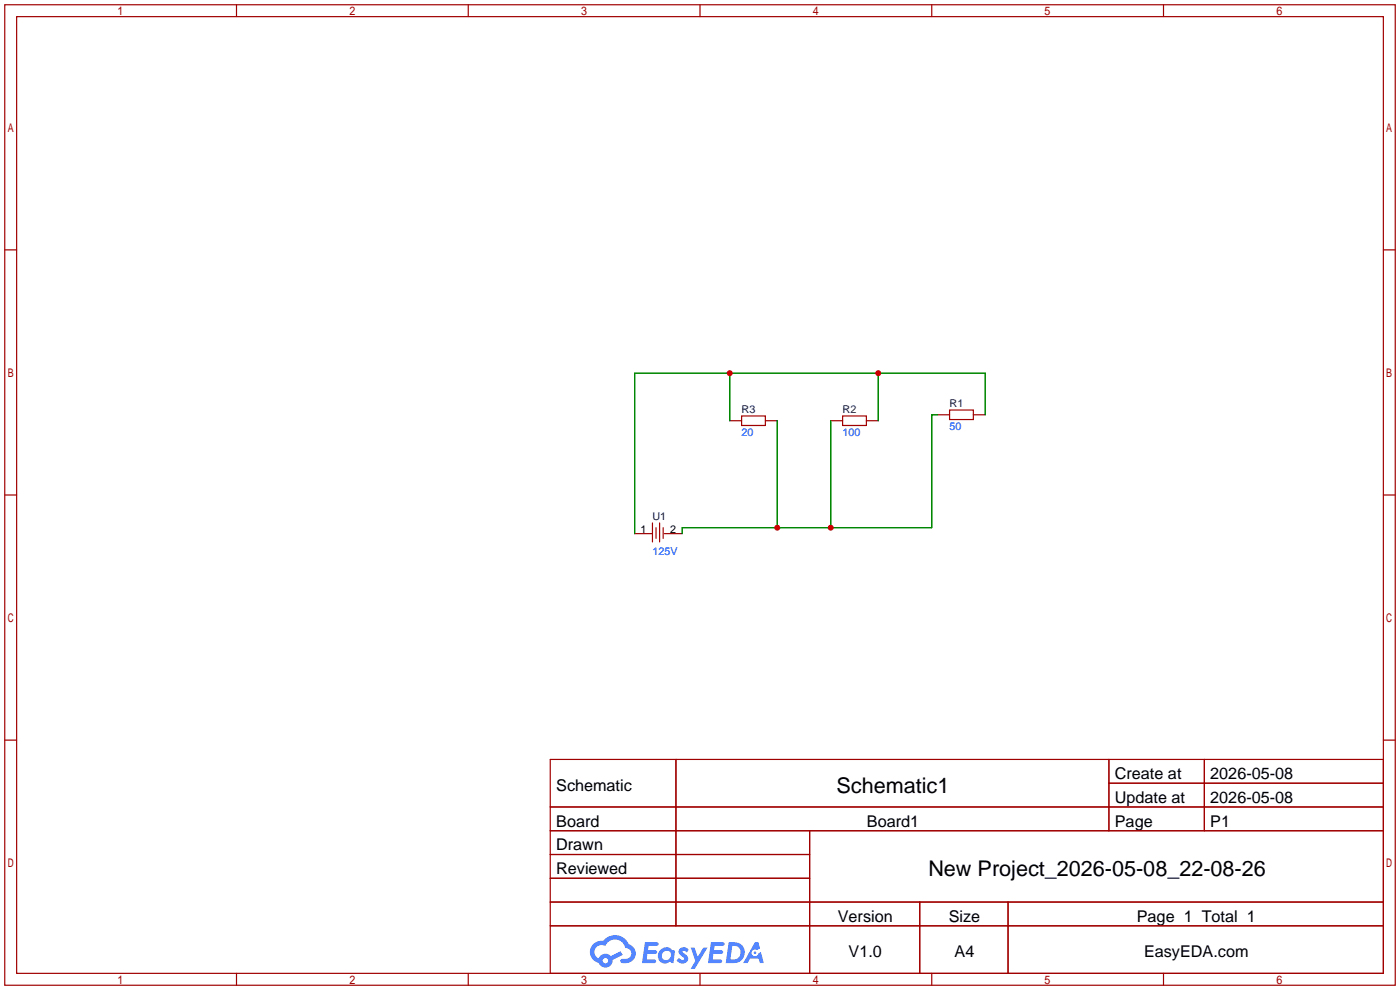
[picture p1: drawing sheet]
<svg xmlns="http://www.w3.org/2000/svg" width="299mm" height="212mm" viewBox="0 0 299 212" stroke-linecap="round" stroke-linejoin="round" font-family="sans-serif">
<g fill="none" stroke="#a10000" stroke-width=".25">
<path d="M1 1h297.2v209.6h-297.2zM3.6 3.6h292.1v204.4h-292.1zM50.5 1v2.6M100.1 1v2.6M149.6 1v2.6M199.1 1v2.6M248.7 1v2.6M1 53.4h2.6M295.7 53.4h2.5M1 105.8h2.6M295.7 105.8h2.5M1 158.2h2.6"/>
<path d="M295.7 158.2h2.5M117.6 162.3h178.1v45.7h-178.1zM117.6 172.5h178.1M117.6 177.5h178.1M144.5 162.3v35.6M173 177.5v30.5M237 162.3v15.2M237 167.4h58.7M257.4 162.3v15.2M117.6 182.6h55.4M117.6 192.8h178.1M117.6 187.7h55.4"/>
<path d="M117.6 197.9h178.1M196.6 192.8v15.2M215.4 192.8v15.2M50.5 208v2.6M100.1 208v2.6M149.6 208v2.6M199.1 208v2.6M248.7 208v2.6"/>
</g>
<g fill="#5487ff">
<path d="M145.3 202.7a1.3 1.3 0 0 1 1.9 .3l-.4 .6a.54 .54 0 0 0-.9-.2l.1 .2a1.34 1.34 0 0 1 .9 1.8 1.47 1.47 0 0 1-2.3-.1l.5-.6 .8 .5a.31 .31 0 0 0 .4-.3 .31 .31 0 0 0-.3-.4 1.12 1.12 0 0 1-.7-1.8z"/>
<path d="M147.6 202.5h.9l.6 2 1.2-2h.9l-2.7 4.6h-.9l1-1.7z"/>
<path d="M137.8 201.4h1.7a1.31 1.31 0 0 1 1.2 .2 .4 .4 0 0 1-.3 .5l-1.8 .1-.1 .9h1.6a.4 .4 0 0 1 .4 .4 .4 .4 0 0 1-.5 .4h-1.6l-.2 1.2h1.4a.46 .46 0 0 1 .5 0 .46 .46 0 0 1 .1 .5l-.4 .2h-2.6z"/>
<path d="M151.9 201.4h1.7a1.32 1.32 0 0 1 1.2 .2 .39 .39 0 0 1-.3 .5l-1.8 .1-.1 .9h1.6a.4 .4 0 0 1 .4 .4 .4 .4 0 0 1-.4 .4h-1.7l-.2 1.2h1.4a.46 .46 0 0 1 .5 0 .46 .46 0 0 1 .1 .5l-.4 .2h-2.6z"/>
<path d="M161.3 201.4h.8l.3 1.3-.6 .4a.75 .75 0 0 0-1.1 .3 .75 .75 0 0 0 .5 1 .75 .75 0 0 0 .9-.7l.5-.2 .6 2.3h-.8l-.3-.9h-1.8l-.5 .9h-1z"/>
<path d="M155.7 201.4l-.6 4.4h1.5a2.27 2.27 0 0 0 2.6-2.2 2.27 2.27 0 0 0-2.7-2.2zM156.5 202.1a1.5 1.5 0 0 1 1.8 1.6 1.5 1.5 0 0 1-1.9 1.4h-.3z"/>
<path d="M141.2 203a1.6 1.6 0 0 0-.3 2.3 1.6 1.6 0 0 0 2.3 .2l.7 .3 .3-2.4-.1-.3-.5-.1a1.58 1.58 0 0 0-2.4 0zM141.8 203.5a.98 .98 0 0 1 1.6 .4 .98 .98 0 0 1-1.1 1.3 .94 .94 0 0 1-.9-.7 .94 .94 0 0 1 .4-1z"/>
<path d="M126.8 201.8a2.37 2.37 0 0 0 1.1 4 1.54 1.54 0 0 0 1.8 1 1.54 1.54 0 0 0 1.2-1.6l2.2-1.1-.5-.8-2 1a1.57 1.57 0 0 0-2.7 .5 1.5 1.5 0 0 1-.7-2.1 1.5 1.5 0 0 1 2.2-.5 2.23 2.23 0 0 1 2.3-1.4 2.23 2.23 0 0 1 2 1.8 1.16 1.16 0 0 1 1.2 1.1 1.16 1.16 0 0 1-1.1 1.2h-.7a.47 .47 0 0 0-.5 .4 .47 .47 0 0 0 .4 .5 2.17 2.17 0 0 0 2.5-.9 2.17 2.17 0 0 0-.3-2.7l-.8-.4a3.2 3.2 0 0 0-5.5-.7l-1.1 .1zM128.8 205.3a.6 .6 0 0 1 1.2 0 .6 .6 0 0 1-1.2 0z"/>
<circle cx="161.4" cy="203.6" r=".28"/>
</g>
<g fill="none" stroke="#a10000" stroke-width=".25">
<path d="M156 89.9h2.5M158.5 88.9h5.1v2h-5.1zM163.6 89.9h2.5M177.5 89.9h2.6M180.1 88.9h5.1v2h-5.1zM185.2 89.9h2.5M200.4 88.6h2.5M202.9 87.6h5.1v2.1h-5.1zM208 88.6h2.6M135.6 114h3.8M139.4 111.8v4M140.2 112.8v2.3"/>
<path d="M141 111.8v4M141.7 112.8v2.3M142 114h3.8"/>
</g>
<path d="M156 79.8v10.1M187.7 79.8v10.1M166.1 89.9v22.9M177.5 89.9v22.9M200.4 88.6h-1.3v24.2h-53.3v1.2M210.6 88.6v-8.8h-75v34.2" fill="none" stroke="#008700" stroke-width=".25"/>
<g fill="#c00">
<circle cx="177.5" cy="112.8" r=".63"/>
<circle cx="166.1" cy="112.8" r=".63"/>
<circle cx="187.7" cy="79.8" r=".63"/>
<circle cx="156" cy="79.8" r=".63"/>
</g>
<g font-size="4.6">
<text x="178.8" y="169.4">Schematic1</text>
<text x="198.4" y="187.2">New Project_2026-05-08_22-08-26</text>
</g>
<g font-size="3.5">
<text x="238.3" y="166.5">Create at</text>
<text x="258.7" y="166.5">2026-05-08</text>
<text x="118.9" y="169.1">Schematic</text>
<text x="238.3" y="171.6">Update at</text>
<text x="258.7" y="171.6">2026-05-08</text>
<text x="118.9" y="176.7">Board</text>
<text x="185.3" y="176.7">Board1</text>
<text x="238.3" y="176.7">Page</text>
<text x="258.7" y="176.7">P1</text>
<text x="118.9" y="181.8">Drawn</text>
<text x="118.9" y="186.8">Reviewed</text>
<text x="179.1" y="197">Version</text>
<text x="202.8" y="197">Size</text>
<text x="243" y="197">Page 1 Total 1</text>
<text x="181.4" y="204.6">V1.0</text>
<text x="204" y="204.6">A4</text>
<text x="244.5" y="204.6">EasyEDA.com</text>
</g>
<g font-size="2.3" fill="#000080">
<text x="158.5" y="88.2">R3</text>
<text x="180.1" y="88.2">R2</text>
<text x="202.9" y="86.9">R1</text>
<text x="139.4" y="111">U1</text>
</g>
<g font-size="2.3" fill="#00f">
<text x="158.5" y="93.3">20</text>
<text x="180.1" y="93.3">100</text>
<text x="202.9" y="92">50</text>
<text x="139.4" y="118.7">125V</text>
</g>
<g font-size="2.3">
<text x="136.9" y="113.8">1</text>
<text x="143.3" y="113.8">2</text>
</g>
</svg>
